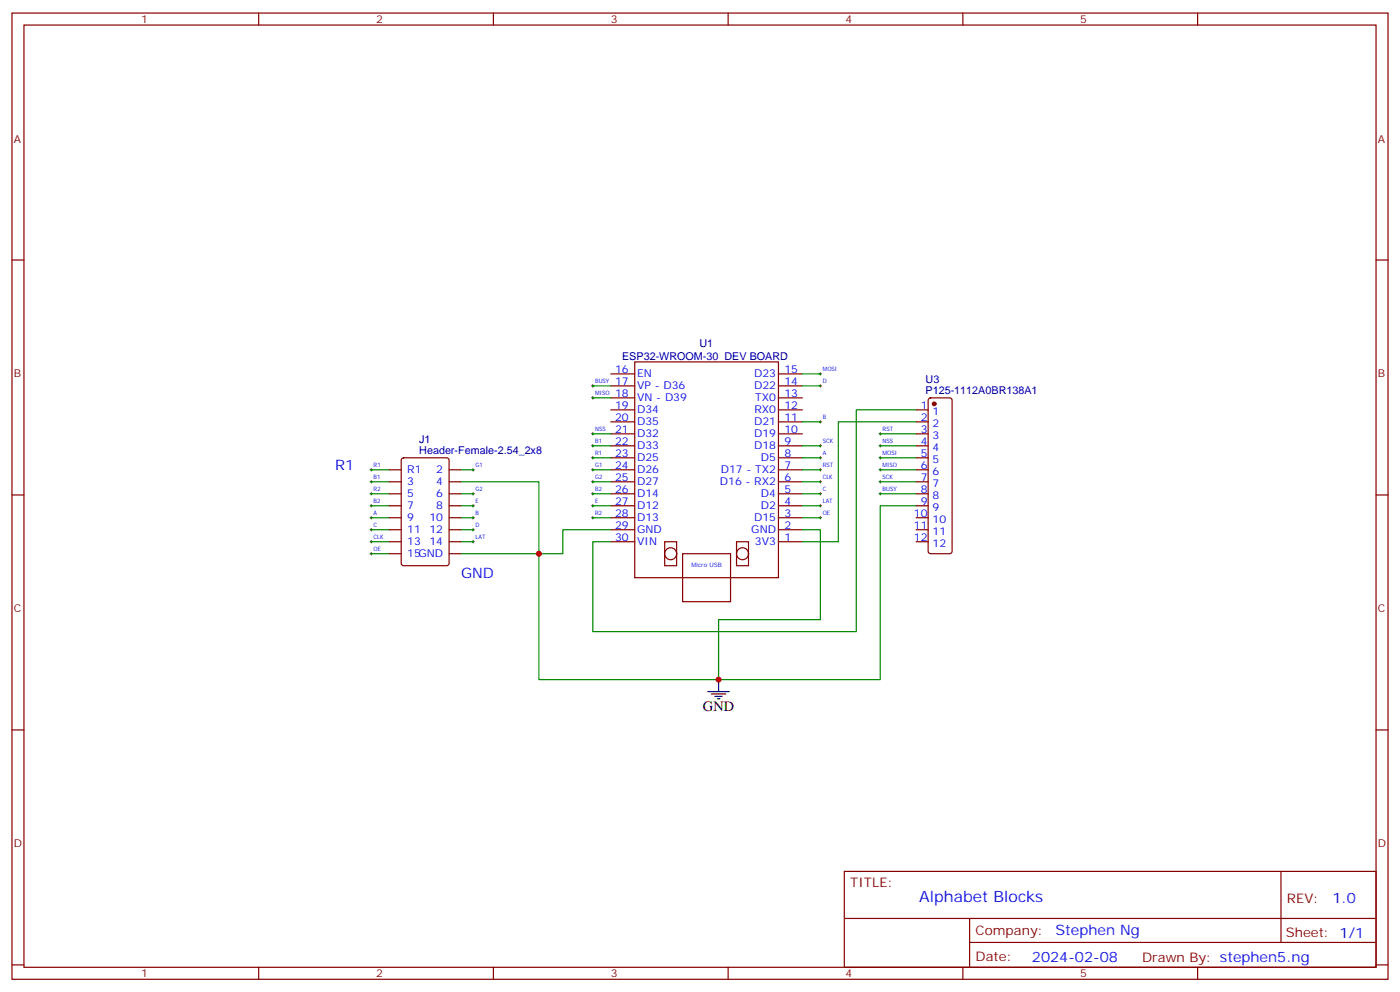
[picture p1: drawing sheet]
<svg xmlns="http://www.w3.org/2000/svg" width="412mm" height="292mm" viewBox="0 0 412 292" stroke-linecap="round" stroke-linejoin="round" font-family="sans-serif">
<g fill="none" stroke="#870000" stroke-width=".35">
<path d="M3.5 3.8h405.4v284.4h-405.4zM7.1 7.4h398.2v277.3h-398.2zM76.2 3.8v3.6M145.3 3.8v3.6M214.5 3.8v3.6M283.6 3.8v3.6M352.8 3.8v3.6M3.5 76.5h3.6M405.3 76.5h3.6M179.9 117.1h7.1M179.9 113.6h7.1M179.9 110h7.1"/>
<path d="M187 106.5h42.3v63.5h-42.3zM229.3 117.1h7.1M229.3 113.6h7.1M229.3 110h7.1M273.6 117.3l.5-.2h5.7l.5 .2 .2 .5v44.4l-.3 .5-.4 .2h-5.7l-.5-.2-.2-.5v-44.4zM114.7 138.3h3.5M118.4 134.9l.5-.2h12.7l.6 .5 .1 30.6-.5 .6-12.9 .1-.7-.5v-30.6zM132.3 138.3h3.5M179.9 138.3h7.1M179.9 134.7h7.1M179.9 131.2h7.1M179.9 127.7h7.1"/>
<path d="M179.9 124.1h7.1M179.9 120.6h7.1M229.3 138.3h7.1M229.3 134.7h7.1M229.3 131.2h7.1M229.3 127.7h7.1M229.3 124.1h7.1M229.3 120.6h7.1M269.9 138.3h3.5M269.9 134.7h3.5M269.9 131.2h3.5M269.9 127.7h3.5"/>
<path d="M269.9 124.1h3.5M269.9 120.6h3.5M3.5 145.7h3.6M114.7 159.4h3.5M114.7 155.9h3.5M114.7 152.4h3.5M114.7 148.8h3.5M114.7 145.3h3.5M114.7 141.8h3.5M132.3 159.4h3.5M132.3 155.9h3.5M132.3 152.4h3.5"/>
<path d="M132.3 148.8h3.5M132.3 145.3h3.5M132.3 141.8h3.5M179.9 159.4h7.1M179.9 155.9h7.1M179.9 152.4h7.1M179.9 148.8h7.1M179.9 145.3h7.1M179.9 141.8h7.1M195.8 159.4h3.5v7.1h-3.5zM217 159.4h3.5v7.1h-3.5zM229.3 159.4h7.1"/>
<path d="M229.3 155.9h7.1M229.3 152.4h7.1M229.3 148.8h7.1M229.3 145.3h7.1M229.3 141.8h7.1M269.9 159.4h3.5M269.9 155.9h3.5M269.9 152.4h3.5M269.9 148.8h3.5M269.9 145.3h3.5M269.9 141.8h3.5M405.3 145.7h3.6"/>
<path d="M114.7 162.9h3.5M132.3 162.9h3.5M201.1 162.9h14.1v14.2h-14.1zM3.5 214.8h3.6M405.3 214.8h3.6M248.7 256.4h156.6v28.3h-156.6zM377.3 256.5v20.8M248.7 270.3h156.5M285.6 277.3h119.6M285.6 270.3v14.1M3.5 284h3.6M76.2 284.7v3.5"/>
<path d="M145.3 284.7v3.5M214.5 284.7v3.5M283.6 284.7v3.5M352.8 284.7v3.5M405.3 284h3.6"/>
<circle cx="197.6" cy="162.9" r="1.76"/>
<circle cx="218.7" cy="162.9" r="1.76"/>
</g>
<g fill="none" stroke="#000" stroke-width=".29">
<path d="M174.3 117.1h.7M174.3 113.6h.7M174.6 113.2v.7M174.6 116.7v.7M241.3 110h.7M241.3 113.6h.7M241.7 109.7v.7M241.7 113.2v.7M109 138.3h.7M109.4 137.9v.7M139 138.3h.7M139.3 137.9v.7"/>
<path d="M174.3 127.7h.7M174.3 138.3h.7M174.3 131.2h.7M174.3 134.7h.7M174.6 127.3v.7M174.6 130.8v.8M174.6 134.4v.7M174.6 137.9v.7M241.3 138.3h.7M241.3 131.2h.7M241.3 134.7h.7M241.3 124.1h.7"/>
<path d="M241.7 123.8v.7M241.7 130.8v.8M241.7 134.4v.7M241.7 137.9v.7M258.9 127.7h.7M258.9 138.3h.7M258.9 131.2h.7M258.9 134.7h.7M259.3 127.3v.7M259.3 130.8v.8M259.3 134.4v.7M259.3 137.9v.7"/>
<path d="M109 141.8h.7M109 145.3h.7M109 152.4h.7M109 148.8h.7M109 155.9h.7M109 159.4h.7M109.4 141.4v.7M109.4 145v.7M109.4 148.5v.7M109.4 152v.7M109.4 155.5v.7M109.4 159.1v.7"/>
<path d="M139 145.3h.7M139 152.4h.7M139 148.8h.7M139 155.9h.7M139 159.4h.7M139.3 145v.7M139.3 148.5v.7M139.3 152v.7M139.3 155.5v.7M139.3 159.1v.7M174.3 141.8h.7M174.3 145.3h.7"/>
<path d="M174.3 152.4h.7M174.3 148.8h.7M174.6 141.4v.7M174.6 145v.7M174.6 148.5v.7M174.6 152v.7M241.3 141.8h.7M241.3 145.3h.7M241.3 152.4h.7M241.3 148.8h.7M241.7 141.4v.7M241.7 145v.7"/>
<path d="M241.7 148.5v.7M241.7 152v.7M258.9 141.8h.7M258.9 145.3h.7M259.3 141.4v.7M259.3 145v.7M109 162.9h.7M109.4 162.6v.7"/>
</g>
<g fill="none" stroke="#008700" stroke-width=".35">
<path d="M174.6 117.1h5.3M174.6 113.6h5.3M236.4 113.6h5.3M236.4 110h5.3M109.4 138.3h5.3M135.8 138.3h3.5M174.6 127.7h5.3M174.6 131.2h5.3M174.6 134.7h5.3M174.6 138.3h5.3M236.4 131.2h5.3M236.4 134.7h5.3"/>
<path d="M236.4 138.3h5.3M236.4 124.1h5.3M259.3 127.7h10.6M259.3 131.2h10.6M259.3 134.7h10.6M259.3 138.3h10.6M269.9 120.6h-17.7v65.3h-77.6v-26.5h5.3M269.9 124.1h-23v35.3h-10.5M109.4 141.8h5.3M109.4 145.3h5.3M109.4 152.4h5.3M109.4 148.8h5.3"/>
<path d="M109.4 159.4h5.3M109.4 155.9h5.3M135.8 141.8h22.9v58.2h53M135.8 145.3h3.5M135.8 152.4h3.5M135.8 148.8h3.5M135.8 159.4h3.5M135.8 155.9h3.5M174.6 141.8h5.3M174.6 145.3h5.3M174.6 152.4h5.3M174.6 148.8h5.3"/>
<path d="M179.9 155.9h-14.1v7h-30M236.4 141.8h5.3M236.4 145.3h5.3M236.4 152.4h5.3M236.4 148.8h5.3M259.3 141.8h10.6M259.3 145.3h10.6M269.9 148.8h-10.6v51.2h-47.6v-17.6h30v-26.5h-5.3M109.4 162.9h5.3"/>
</g>
<path d="M211.7 200v3.5M208.5 203.5h6.3M209.5 204.2h4.3M210.6 204.9h2.1M211.3 205.6h.7" fill="none" stroke="#000" stroke-width=".35"/>
<circle cx="275.2" cy="118.9" r=".53" fill="#870000" stroke="#870000" stroke-width=".35"/>
<g fill="#c00">
<circle cx="211.7" cy="200" r=".88"/>
<circle cx="158.8" cy="162.9" r=".88"/>
</g>
<text font-size="4.6" fill="#00f" x="270.8" y="265.5">Alphabet Blocks</text>
<g font-size="4.2" fill="#00f">
<text x="98.8" y="138.3">R1</text>
<text x="135.8" y="170">GND</text>
<text x="392.5" y="265.7">1.0</text>
<text x="310.9" y="275.3">Stephen Ng</text>
<text x="304" y="283.1">2024-02-08</text>
</g>
<text font-size="4.2" x="207.1" y="209.2">GND</text>
<g font-size="3.9" fill="#800">
<text x="250.5" y="261">TITLE:</text>
<text x="379.1" y="265.7">REV:</text>
<text x="287.4" y="275.2">Company:</text>
<text x="378.7" y="275.8">Sheet: 1/1</text>
<text x="287.4" y="282.9">Date:</text>
<text x="336.4" y="283">Drawn By: stephen5.ng</text>
</g>
<g font-size="3.2" fill="#800">
<text x="41.6" y="6.8">1</text>
<text x="110.8" y="6.8">2</text>
<text x="179.9" y="6.8">3</text>
<text x="249.1" y="6.8">4</text>
<text x="318.2" y="6.8">5</text>
<text x="4.1" y="41.9">A</text>
<text x="405.9" y="41.9">A</text>
<text x="4.1" y="111.1">B</text>
<text x="405.9" y="111.1">B</text>
<text x="4.1" y="180.2">C</text>
<text x="405.9" y="180.2">C</text>
<text x="4.1" y="249.4">D</text>
<text x="405.9" y="249.4">D</text>
<text x="41.6" y="287.7">1</text>
<text x="110.8" y="287.7">2</text>
<text x="179.9" y="287.7">3</text>
<text x="249.1" y="287.7">4</text>
<text x="318.2" y="287.7">5</text>
</g>
<g font-size="3.2" fill="#000080">
<text x="183.3" y="105.9">ESP32-WROOM-30 DEV BOARD</text>
<text x="206" y="102.1">U1</text>
<text x="272.6" y="112.7">U3</text>
<text x="272.6" y="115.9">P125-1112A0BR138A1</text>
<text x="123.5" y="130.5">J1</text>
<text x="123.5" y="133.7">Header-Female-2.54_2x8</text>
</g>
<g font-size="3.2" fill="#00f">
<text x="181.2" y="113.2">17</text>
<text x="181.2" y="109.7">16</text>
<text x="187.7" y="111.1">EN</text>
<text x="222.1" y="111.1">D23</text>
<text x="231.1" y="113.2">14</text>
<text x="231.1" y="109.7">15</text>
<text x="181.2" y="116.7">18</text>
<text x="187.7" y="118.1">VN - D39</text>
<text x="187.7" y="114.6">VP - D36</text>
<text x="222.1" y="114.6">D22</text>
<text x="222.5" y="118.1">TX0</text>
<text x="231.1" y="116.7">13</text>
<text x="181.2" y="123.8">20</text>
<text x="181.2" y="120.3">19</text>
<text x="187.7" y="125.2">D35</text>
<text x="187.7" y="121.7">D34</text>
<text x="222.1" y="125.2">D21</text>
<text x="222.2" y="121.7">RX0</text>
<text x="231.1" y="123.8">11</text>
<text x="231.1" y="120.3">12</text>
<text x="271.2" y="120.3">1</text>
<text x="271.2" y="123.8">2</text>
<text x="274.7" y="122">1</text>
<text x="274.7" y="125.6">2</text>
<text x="181.2" y="130.8">22</text>
<text x="181.2" y="127.3">21</text>
<text x="187.7" y="128.7">D32</text>
<text x="222.1" y="128.7">D19</text>
<text x="231.1" y="130.8">9</text>
<text x="231.1" y="127.3">10</text>
<text x="271.2" y="127.3">3</text>
<text x="271.2" y="130.8">4</text>
<text x="274.7" y="129.1">3</text>
<text x="181.2" y="137.9">24</text>
<text x="181.2" y="134.4">23</text>
<text x="187.7" y="135.8">D25</text>
<text x="187.7" y="132.3">D33</text>
<text x="222.1" y="132.3">D18</text>
<text x="224.1" y="135.8">D5</text>
<text x="231.1" y="137.9">7</text>
<text x="231.1" y="134.4">8</text>
<text x="271.2" y="134.4">5</text>
<text x="271.2" y="137.9">6</text>
<text x="274.7" y="132.6">4</text>
<text x="274.7" y="136.1">5</text>
<text x="119.9" y="139.3">R1</text>
<text x="119.9" y="142.8">3</text>
<text x="128.5" y="139.3">2</text>
<text x="128.5" y="142.8">4</text>
<text x="181.2" y="141.4">25</text>
<text x="187.7" y="142.8">D27</text>
<text x="187.7" y="139.3">D26</text>
<text x="212.1" y="142.8">D16 - RX2</text>
<text x="212.3" y="139.3">D17 - TX2</text>
<text x="231.1" y="141.4">6</text>
<text x="271.2" y="141.4">7</text>
<text x="274.7" y="139.7">6</text>
<text x="274.7" y="143.2">7</text>
<text x="119.9" y="146.4">5</text>
<text x="119.9" y="149.9">7</text>
<text x="128.5" y="146.4">6</text>
<text x="128.5" y="149.9">8</text>
<text x="181.2" y="145">26</text>
<text x="181.2" y="148.5">27</text>
<text x="187.7" y="146.4">D14</text>
<text x="187.7" y="149.9">D12</text>
<text x="224.1" y="149.9">D2</text>
<text x="224.1" y="146.4">D4</text>
<text x="231.1" y="148.5">4</text>
<text x="231.1" y="145">5</text>
<text x="271.2" y="145">8</text>
<text x="271.2" y="148.5">9</text>
<text x="274.7" y="146.7">8</text>
<text x="119.9" y="153.4">9</text>
<text x="126.5" y="153.4">10</text>
<text x="181.2" y="155.5">29</text>
<text x="181.2" y="152">28</text>
<text x="187.7" y="153.4">D13</text>
<text x="222.1" y="153.4">D15</text>
<text x="231.1" y="155.5">2</text>
<text x="231.1" y="152">3</text>
<text x="269.2" y="152">10</text>
<text x="269.2" y="155.5">11</text>
<text x="274.7" y="150.2">9</text>
<text x="274.7" y="153.8">10</text>
<text x="119.9" y="157">11</text>
<text x="119.9" y="160.5">13</text>
<text x="126.5" y="157">12</text>
<text x="126.5" y="160.5">14</text>
<text x="181.2" y="159.1">30</text>
<text x="187.7" y="160.5">VIN</text>
<text x="187.7" y="157">GND</text>
<text x="221.3" y="157">GND</text>
<text x="222.4" y="160.5">3V3</text>
<text x="231.1" y="159.1">1</text>
<text x="269.2" y="159.1">12</text>
<text x="274.7" y="157.3">11</text>
<text x="274.7" y="160.8">12</text>
<text x="119.9" y="164">15GND</text>
</g>
<g font-size="1.8" fill="#00f">
<text x="175.3" y="112.7">BUSY</text>
<text x="242.4" y="109.1">MOSI</text>
<text x="242.4" y="112.7">D</text>
<text x="175.3" y="116.2">MISO</text>
<text x="242.4" y="123.3">B</text>
<text x="175.3" y="126.8">NSS</text>
<text x="175.3" y="130.3">B1</text>
<text x="242.4" y="130.3">SCK</text>
<text x="260" y="126.8">RST</text>
<text x="260" y="130.3">NSS</text>
<text x="110.1" y="137.4">R1</text>
<text x="140.1" y="137.4">G1</text>
<text x="175.3" y="133.8">R1</text>
<text x="175.3" y="137.4">G1</text>
<text x="242.4" y="137.4">RST</text>
<text x="242.4" y="133.8">A</text>
<text x="260" y="133.8">MOSI</text>
<text x="260" y="137.4">MISO</text>
<text x="110.1" y="140.9">B1</text>
<text x="175.3" y="140.9">G2</text>
<text x="242.4" y="140.9">CLK</text>
<text x="260" y="140.9">SCK</text>
<text x="110.1" y="144.4">R2</text>
<text x="110.1" y="148">B2</text>
<text x="140.1" y="148">E</text>
<text x="140.1" y="144.4">G2</text>
<text x="175.3" y="144.4">B2</text>
<text x="175.3" y="148">E</text>
<text x="242.4" y="144.4">C</text>
<text x="242.4" y="148">LAT</text>
<text x="260" y="144.4">BUSY</text>
<text x="110.1" y="151.5">A</text>
<text x="110.1" y="155">C</text>
<text x="140.1" y="155">D</text>
<text x="140.1" y="151.5">B</text>
<text x="175.3" y="151.5">R2</text>
<text x="242.4" y="151.5">OE</text>
<text x="110.1" y="158.5">CLK</text>
<text x="140.1" y="158.5">LAT</text>
<text x="110.1" y="162.1">OE</text>
<text x="203.7" y="166.7">Micro USB</text>
</g>
</svg>
